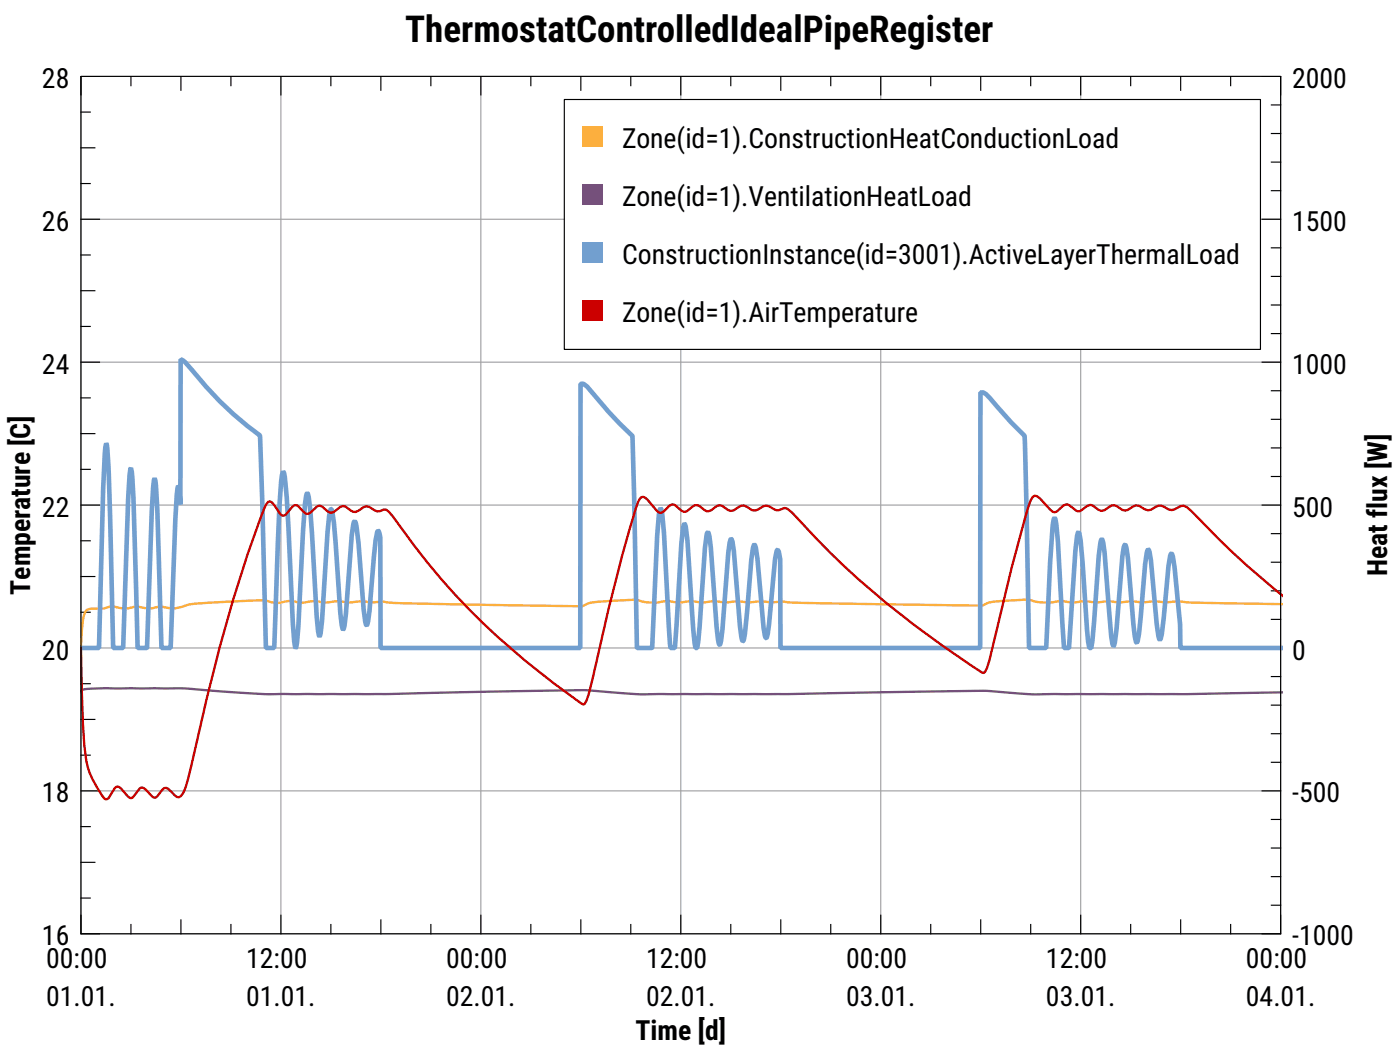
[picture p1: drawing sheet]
<svg xmlns="http://www.w3.org/2000/svg" width="160mm" height="120mm" viewBox="0 0 160 120" stroke-linecap="round" stroke-linejoin="round" font-family="sans-serif">
<path d="M9.3 8.7h137.2v98.1h-137.2zM32.1 8.7v98.1M55 8.7v98.1M77.9 8.7v98.1M100.8 8.7v98.1M123.6 8.7v98.1M9.3 25.1h137.2M9.3 57.8h137.2M9.3 41.4h137.2M9.3 74.1h137.2M9.3 90.4h137.2" fill="none" stroke="#a0a0a4" stroke-width=".13"/>
<g fill="none" stroke="#000" stroke-width=".13">
<path d="M9.3 12.8h1M9.3 16.9h1.6M11.4 8.7h-2.1v2.2M15 8.7v1.1M20.7 8.7v1.6M26.4 8.7v1.1M32.1 8.7v2.2M37.9 8.7v1.1M43.6 8.7v1.6M49.3 8.7v1.1M55 8.7v2.2M60.7 8.7v1.1"/>
<path d="M66.4 8.7v1.6M72.2 8.7v1.1M77.9 8.7v2.2M83.6 8.7v1.1M89.3 8.7v1.6M95 8.7v1.1M100.8 8.7v2.2M106.5 8.7v1.1M112.2 8.7v1.6M117.9 8.7v1.1M123.6 8.7v2.2M129.4 8.7v1.1"/>
<path d="M135.1 8.7v1.6M140.8 8.7v1.1M144.4 8.7h2.1v2.2M145.4 18.5h1.1M145.4 15.3h1.1M145.4 12h1.1M9.3 37.3h1M9.3 29.2h1M9.3 21h1M9.3 33.2h1.6M9.3 25.1h2.1M144.4 25.1h2.1"/>
<path d="M145.4 38.1h1.1M145.4 34.9h1.1M145.4 31.6h1.1M145.4 28.3h1.1M145.4 21.8h1.1M9.3 53.7h1M9.3 45.5h1M9.3 49.6h1.6M9.3 57.8h2.1M9.3 41.4h2.1M144.4 57.8h2.1M144.4 41.4h2.1"/>
<path d="M145.4 54.5h1.1M145.4 51.2h1.1M145.4 47.9h1.1M145.4 44.7h1.1M9.3 78.2h1M9.3 70h1M9.3 61.8h1M9.3 65.9h1.6M9.3 74.1h2.1M144.4 74.1h2.1M145.4 77.4h1.1M145.4 70.8h1.1"/>
<path d="M145.4 67.6h1.1M145.4 64.3h1.1M145.4 61h1.1M9.3 94.5h1M9.3 86.3h1M9.3 98.6h1.6M9.3 82.3h1.6M9.3 90.4h2.1M144.4 90.4h2.1M145.4 97h1.1M145.4 93.7h1.1M145.4 87.2h1.1"/>
<path d="M145.4 83.9h1.1M145.4 80.6h1.1M9.3 104.7v2.1h2.1M9.3 102.7h1M15 105.7v1.1M20.7 105.2v1.6M26.4 105.7v1.1M32.1 104.7v2.1M37.9 105.7v1.1M43.6 105.2v1.6M49.3 105.7v1.1M55 104.7v2.1"/>
<path d="M60.7 105.7v1.1M66.4 105.2v1.6M72.2 105.7v1.1M77.9 104.7v2.1M83.6 105.7v1.1M89.3 105.2v1.6M95 105.7v1.1M100.8 104.7v2.1M106.5 105.7v1.1M112.2 105.2v1.6M117.9 105.7v1.1M123.6 104.7v2.1"/>
<path d="M129.4 105.7v1.1M135.1 105.2v1.6M140.8 105.7v1.1M145.4 103.5h1.1M145.4 100.2h1.1M146.5 104.7v2.1h-2.1"/>
</g>
<path d="M146.8 69.1l-9.5-.2-2.5-.1-1.7 .1a8 8 0 0 0-2.4 0l-1.4-.1a6.9 6.9 0 0 1-2.5 0h-.5a5.8 5.8 0 0 1-2.2-.1l-.5 .1a6 6 0 0 1-2.3-.1l-.3 .1a6.5 6.5 0 0 1-3.3-.2l-3.9 .2-.7 .1-.9 .3-20.3-.3-2.4-.1-1.4 .1a9.6 9.6 0 0 0-2.6 0 7.6 7.6 0 0 0-2.6 0l-1.6-.1a4.9 4.9 0 0 1-2.1-.1h-.3a6.3 6.3 0 0 1-2.7 0 6 6 0 0 1-3.4-.1l-4.5 .2a3.7 3.7 0 0 0-1.7 .5l-19.2-.3-2.4-.1-1.3-.1a7 7 0 0 1-2.4 0h-.3a6.9 6.9 0 0 1-2.5 0l-1.1 .1h-.6a4.4 4.4 0 0 0-2.2 0h-.3a3.8 3.8 0 0 0-2.5 0h-.6l-1.1-.3-7.1 .4a8 8 0 0 0-2.7 .5l-.7 .1-1.5-.2a4.5 4.5 0 0 1-2.5 0 4.3 4.3 0 0 1-2.8-.1l-.2 .1a3.6 3.6 0 0 1-1.9 .2 .95 .95 0 0 0-1.2 1l-.2 3.5" fill="none" stroke="#fcaf3e" stroke-width=".26"/>
<path d="M9.3 79l.2-.1 .3-.1 1.9-.1h8.6l10.5 .7h13.4l22.5-.5 6.8 .5h16.6l22.4-.4 5.9 .4h17.2l11.2-.2" fill="none" stroke="#75507b" stroke-width=".26"/>
<path d="M9.3 74.1h2l.5-18.2 .2-4.1 .2-1.1a11.3 11.3 0 0 1 .2 3.3l.5 20.1h1.2l.6-17.1 .1-2.6 .2-.9 .1 1.1 .2 2.3 .4 17.1 .1 .1 1-.1 .6-15.5 .1-2.8 .2-1 .1 .8 .2 2.7 .5 15.9h1l.6-14.8 .1-2.7 .2-1 .1 .4 .1 1.7 .1-16.6 .5 .3a44.4 44.4 0 0 0 7.1 7.3l1.4 1.1 .1 .1 .6 24.2h1l.6-16.4 .2-2.7 .2-1.1 .2 .6 .2 2.3 .7 14.5 .2 2 .1 .8 .2-.6 .1-1.9 .8-14 .1-.9 .2-.3 .1 .4 .2 1.6 .7 12.1 .2 1.7 .2 .6 .1-.4 .1-1.4 .7-10.2 .2-1.9 .2-.7 .1 .3 .2 1.3 .7 10.3 .2 1.4 .2 .5 .1-.5 .2-1.3 .6-9 .2-1.3 .2-.3 .2 .5 .2 1.9 .6 7.7 .2 1.4 .2 .4 .1-.5 .2-1.2 .7-8 .3-1.1 .1 .3 .1 .5v12.6h22.9v-30.2h.4l.4 .3a51.2 51.2 0 0 0 5.2 5.7l.5 24.2 1.7-.1 .6-12.8 .2-2.3 .2-.8 .2 .7 .1 2 .8 13.3h.5v-.1l.7-11.8 .2-1.8 .2-.5 .2 .4 .1 1.5 .7 10.2 .3 2.1h.2l.1-.8 .7-10.7 .2-1.4 .2-.4 .2 .5 .1 1.3 .7 9.1 .1 1.4 .2 .6h.1l.1-.4 .1-1.3 .7-8.8 .2-1.2 .1-.4 .2 .3 .2 1.1 .7 8.6 .1 1.2 .2 .5 .1-.2 .1-.7 .8-8.4 .1-1.4 .2-.3 .2 .3 .2 1.3 .7 7.9 .1 .9 .2 .3 .1-.5 .2-1.2 .7-7.5 .2-.9h.1l.1 .2 .2 .9v10.1h22.8l.1-29.2h.3a6.9 6.9 0 0 1 1.6 1.6l1.6 1.8 1.5 1.5 .5 24.3h2v-.1l.4-9.7 .3-4.1 .2-1 .2 .7 .2 2.1 .7 12.1h.6v-.1l.7-11.1 .2-1.6 .2-.5 .2 1.1 .8 10.2 .2 2h.2l.2-.8 .7-9.7 .2-1.6 .1-.4 .2 .4 .2 1.2 .7 9.6 .3 1.1 .1-.4 .2-1.5 .7-8.4 .2-1 .1-.3 .2 .4 .1 1.1 .8 9 .2 .7 .3-1 .7-8 .2-1.3 .2-.4 .1 .3 .2 1 .6 7.3 .2 1.4 .2 .4 .2-.7 .2-1.8 .6-5.9 .2-1.2 .1-.3 .2 .3 .2 1.3 .6 6.5v2.7h11.8" fill="none" stroke="#729fcf" stroke-width=".53"/>
<path d="M146.8 68.2l-1-.8a96.7 96.7 0 0 1-9.5-9l-.5-.4-.4-.2-.3 .1-.7 .3a1.23 1.23 0 0 1-1.3-.3l-.3-.1h-.3l-.8 .5-.3 .1-.4-.1-.7-.4-.3-.1-1.3 .6-.3-.1-.6-.4a.8 .8 0 0 0-1 .1l-.5 .3-.3 .1-.3-.1-.7-.5-.3-.1-.3 .2-.8 .5-.2 .1-.2-.1-.9-.6-.3-.1-.3 .1-.8 .7-.2 .1-.3-.1-.3-.2-1.2-1.4-.3-.2h-.2l-.3 .1-.4 1a274.9 274.9 0 0 0-4.5 17.7l-.5 1.3-.3 .1a103.8 103.8 0 0 1-21.7-18.3l-.8-.5-.8 .2a1.42 1.42 0 0 1-1.1-.4l-.3-.1-.3 .1-.7 .4a1.06 1.06 0 0 1-1.2-.3l-.4-.2h-.3l-.8 .5-.4 .1-.3-.1-.7-.5h-.3l-.3 .1-.7 .4-.3 .2-.3-.1-.7-.5a.67 .67 0 0 0-.9 .1l-.5 .4-.4 .1-1.1-.8a1.45 1.45 0 0 0-1.2 .8l-.3 .1h-.3l-1.2-1.5-.5-.3h-.2l-.4 .6a52 52 0 0 0-1.8 6.1l-1.6 6.1-2.3 9.8-.4 1.1h-.2l-.3-.1a82.9 82.9 0 0 1-21.5-21.4l-.7-.7h-.3l-.5 .2h-.2l-1-.5a1.26 1.26 0 0 0-1.2 .4l-.3 .1h-.3l-.8-.5-.4-.1-.3 .1-.7 .6h-.4l-.3-.1-.6-.6-.3-.1-.4 .1-.9 .8h-.3l-.9-.8a.45 .45 0 0 0-.7 .1l-.7 .8a.41 .41 0 0 1-.7-.1 4.4 4.4 0 0 0-1.1-1.4l-.2 .1-.2 .3a144.9 144.9 0 0 0-6.8 22.2l-2.2 9.1-.5 1.6-.3 .4-.2 .2-.2-.1-1-.9-.3-.1h-.2l-.8 .9a.39 .39 0 0 1-.6 .1l-.7-.8a.5 .5 0 0 0-.7-.2l-.8 1.1h-.3l-.3-.1-.8-1-.4-.2-.3 .3-.7 1.1-.3 .1a10.1 10.1 0 0 1-2.5-6.2l-.1-2.5-.2-8.6" fill="none" stroke="#c00" stroke-width=".26"/>
<path d="M64.6 11.4h79.6v28.6h-79.6z" fill="#fff" stroke="#000" stroke-width=".13"/>
<path d="M66.6 14.4h2.3v2.4h-2.3z" fill-rule="evenodd" fill="#fcaf3e"/>
<path d="M66.6 21h2.3v2.4h-2.3z" fill-rule="evenodd" fill="#75507b"/>
<path d="M66.6 27.6h2.3v2.4h-2.3z" fill-rule="evenodd" fill="#729fcf"/>
<path d="M66.6 34.3h2.3v2.3h-2.3z" fill-rule="evenodd" fill="#c00"/>
<path d="M9.3 8.7h137.2v98.1h-137.2z" fill="none" stroke="#000" stroke-width=".13"/>
<text font-size="4.2" x="46.4" y="4.8">ThermostatControlledIdealPipeRegister</text>
<g font-size="3.2">
<text x="4.8" y="10.1">28</text>
<text x="147.8" y="10.1">2000</text>
<text x="71.2" y="16.9">Zone(</text>
<text x="78.4" y="16.9">id=1).Construction</text>
<text x="101.7" y="16.9">HeatConductionLoad</text>
<text x="71.2" y="23.5">Zone(</text>
<text x="78.4" y="23.5">id=1).VentilationH</text>
<text x="101.1" y="23.5">eatLoad</text>
<text x="4.8" y="26.4">26</text>
<text x="147.8" y="26.4">1500</text>
<text x="71.2" y="30.2">Const</text>
<text x="78.5" y="30.2">ructionInstance(id</text>
<text x="101.2" y="30.2">=3001).ActiveLaye</text>
<text x="124.5" y="30.2">rThermalLoad</text>
<text x="71.2" y="36.8">Zone(</text>
<text x="78.4" y="36.8">id=1).AirTemperat</text>
<text x="101.1" y="36.8">ure</text>
<text x="4.8" y="42.7">24</text>
<text x="147.8" y="42.7">1000</text>
<text x="4.8" y="59.1">22</text>
<text x="147.8" y="59.1">500</text>
<text x="158.7" y="65.9" transform="rotate(-90 158.7 65.9)">Heat flux [W]</text>
<text x="3.4" y="68" transform="rotate(-90 3.4 68)">Temperature [C]</text>
<text x="4.8" y="75.4">20</text>
<text x="147.8" y="75.4">0</text>
<text x="4.8" y="91.8">18</text>
<text x="147.8" y="91.8">-500</text>
<text x="4.8" y="108.1">16</text>
<text x="5.3" y="110.7">00:00</text>
<text x="28.2" y="110.7">12:00</text>
<text x="51" y="110.7">00:00</text>
<text x="73.9" y="110.7">12:00</text>
<text x="96.8" y="110.7">00:00</text>
<text x="119.7" y="110.7">12:00</text>
<text x="142.5" y="110.7">00:00</text>
<text x="147.8" y="108.1">-1000</text>
<text x="5.3" y="115">01.01.</text>
<text x="28.2" y="115">01.01.</text>
<text x="51" y="115">02.01.</text>
<text x="72.7" y="118.9">Time [d]</text>
<text x="73.9" y="115">02.01.</text>
<text x="96.8" y="115">03.01.</text>
<text x="119.7" y="115">03.01.</text>
<text x="142.5" y="115">04.01.</text>
</g>
</svg>
